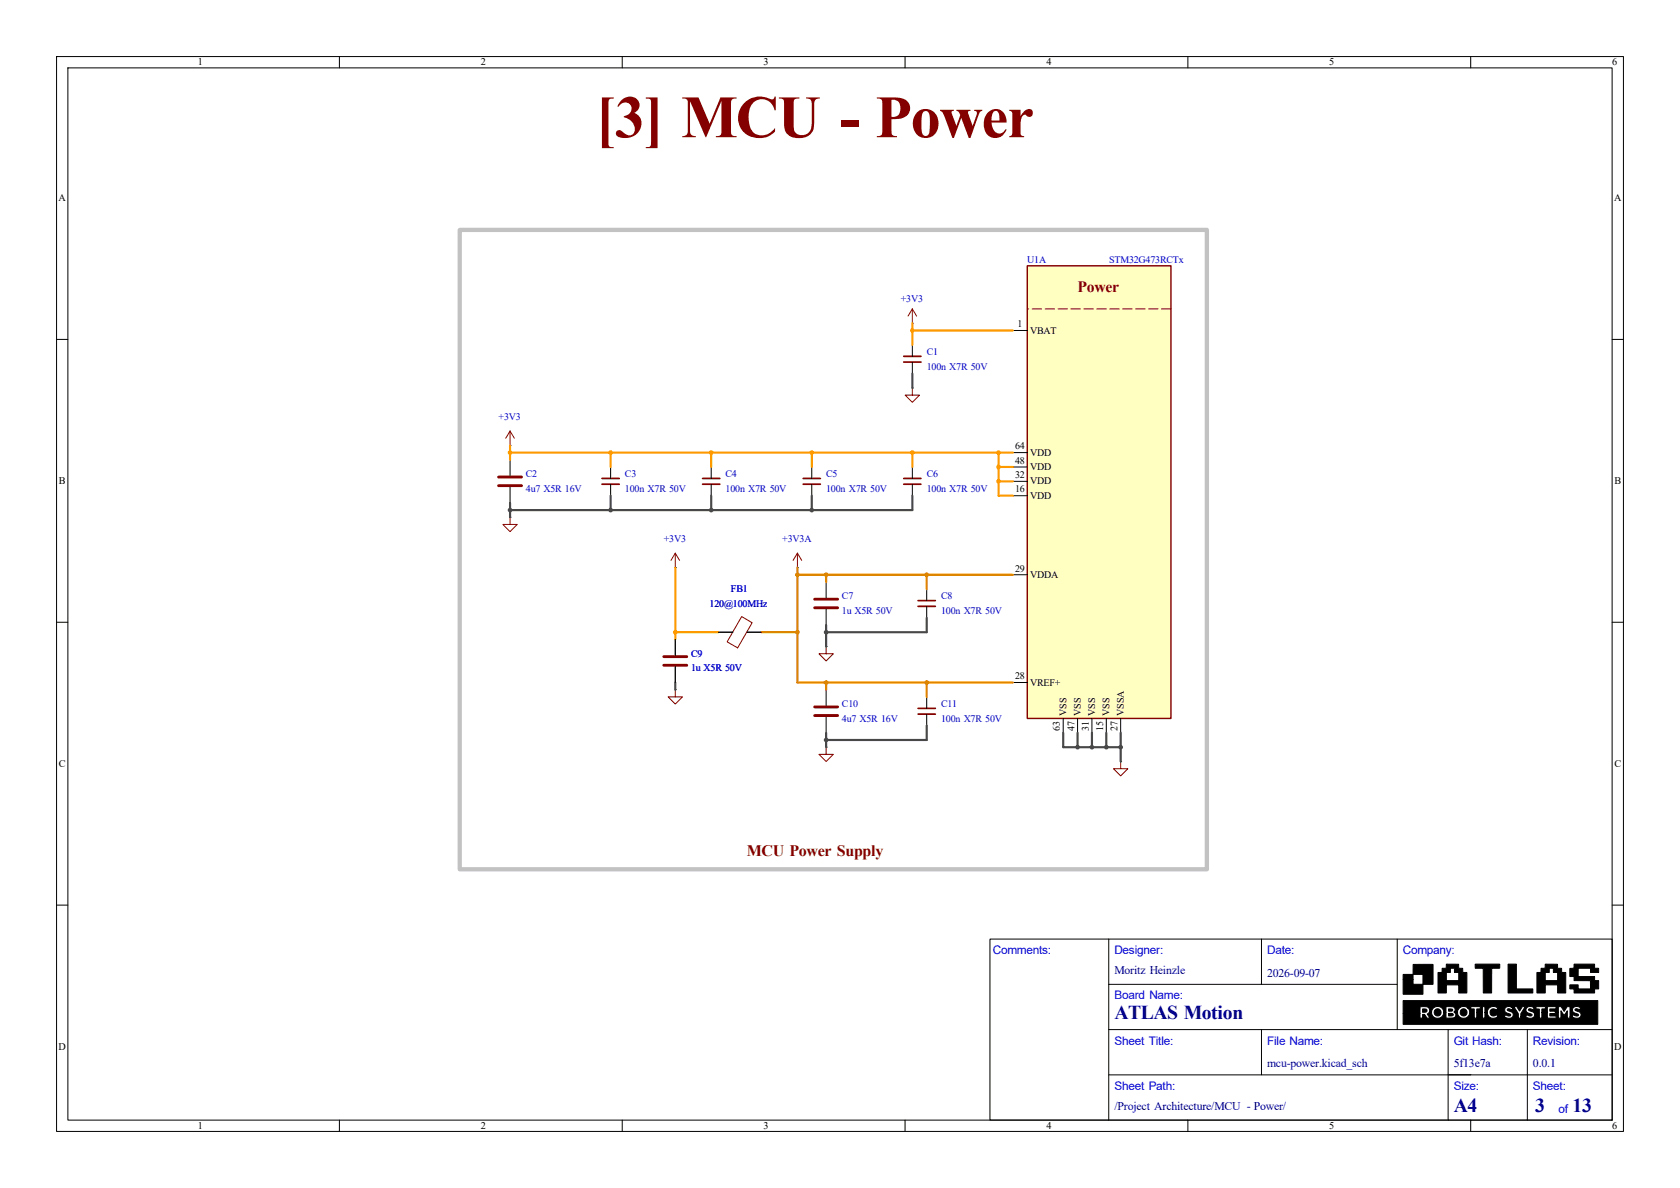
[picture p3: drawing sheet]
<svg xmlns="http://www.w3.org/2000/svg" width="297mm" height="210mm" viewBox="0 0 297 210" stroke-linecap="round" stroke-linejoin="round" font-family="sans-serif">
<g fill="none" stroke="#000" stroke-width=".18">
<path d="M10 10h277v190h-277zM12 12h273v186h-273zM60 10v2M110 10v2M160 10v2M210 10v2M260 10v2M161.3 57.2h.1M10 60h2M161.3 68.6h.1M285 60h2M10 110h2"/>
<path d="M146 102.9v2.8M146 107.7v2.8M285 110h2M146 121.9v2.8M146 126.7v2.8M163.8 123.2v2M163.8 126.2v2.1M10 160h2M175 166h110v32h-110zM196 174h51M196 166v32M223 166v8"/>
<path d="M247 166v16M285 160h2M60 198v2M110 198v2M160 198v2M196 190h89M196 182h89M210 198v2M223 182v8M256 182v16M260 198v2M270 182v16"/>
</g>
<g fill="#000" stroke="#000" stroke-width=".18">
<path d="M251.5 178.4h.5a.31 .31 0 0 1 .3 .4 .31 .31 0 0 1-.5 .1l-.3 .1zM248.1 172.3h1.7v-1.8h3.5v3.5h-1.7v1.8h-3.5v-2.7h1.7v.9h1.8v-1.7h-1.8v.8h-1.7zM256.1 178.4h.6l.1 .2-.7 .2zM256.1 179.1a.62 .62 0 0 1 .8 .3l-.1 .2h-.7zM254.2 171.9h1.5v1.4h2.2v-1.4h-.8v-.4a.3 .3 0 0 0 0-.3 .3 .3 0 0 0-.4 0h-.3v.7h-1.5l.1-.7h.7v-.8l2.2 .1v.7h.7v.7h.7v3.6h-1.4v-1.4h-2.2v1.4h-1.5zM260.8 170.4h4.3v.7l-1.4 .1v4.3h-1.5v-4.3h-1.4zM266.6 170.4h1.5v4.4h2.9v.7h-4.4zM271.7 171.9h1.5v1.4h2.2v-1.4h-.8v-.7h-.7v.7h-1.5v-.7h.8v-.8l2.2 .1v.7h.7v.7h.7v3.6h-1.4v-1.4h-2.2v1.4h-1.5zM277.5 171.2h.8v-.8h3.6v.8h.7v.7h-1.4v-.7h-2.2v1.4h2.9v.7h.7v1.5h-.7v.7h-3.6v-.7h-.8v-.7h1.5v.7h2.2v-1.4l-2.9-.1v-.7h-.8zM248.1 176.9h34.4v4.2h-34.4v-1.9h2.9l.1 .8h.4v-.7h.3l.5 .7h.2h.3l-.5-.7 .4-.4h.4v.2a1.08 1.08 0 0 0 1.1 .9 1.08 1.08 0 0 0 1-1h.4v1h.9a.59 .59 0 0 0 .8-.3 .59 .59 0 0 0-.3-.8h.7a1.07 1.07 0 0 0 1.4 1.1 1.07 1.07 0 0 0 .3-1.9h.6v.3h.6v1.6h.5v-1h1v1h.4v-1h.4a1.07 1.07 0 0 0 .7 1 1.07 1.07 0 0 0 1.2-.3h1.1l.1 .1a.82 .82 0 0 0 1 .2 .82 .82 0 0 0 .5-.9l-1-.6a.54 .54 0 0 1 .7 0l.3-.3-.4-.2h.6l.3 .6a1.37 1.37 0 0 1 .4 1.4h.5v-.3h.8a1 1 0 0 0 1.6-.2 .8 .8 0 0 0-.9-.8l-.2-.2 .1-.1 .2-.1 .5 .2 .2-.4h.3v.2l.6 .1v1.6h.5v-1h1v1h1.5v-.4h-1.1v-.4h1v-.2h.5v1h.5v-1.3l.5 .8 .6-.8v1.3h.5v-.3h.3a.88 .88 0 0 0 .9 .3 .88 .88 0 0 0 .7-.7 1.14 1.14 0 0 0-1-.7l-.1-.1a.54 .54 0 0 1 .8 0l.3-.3a.85 .85 0 0 0-1.5 .3 1.1 1.1 0 0 0 1 .8l.1 .1a.64 .64 0 0 1-.9 0l-.3 .3h-.3v-1.8h-.5l-.6 .9-.5-.9h-.5v1.1h-.5v-.2h-1v-.4h1.1v-.5h-1.5v1.1h-1v-.6h.6v-.5h-1.7v.2h-.3a.77 .77 0 0 0-1-.1 .77 .77 0 0 0-.3 .9l.9 .5a.52 .52 0 0 1-.8 0l-.3 .3h-.8v-.5l.7-1.2-.5-.1-.5 .8-.4-.8h-1.3a.64 .64 0 0 0-.9 .5 .64 .64 0 0 0 .7 .8l.4 .2a.39 .39 0 0 1-.3 .2 .39 .39 0 0 1-.4-.1l-.2-.1-.3 .3h-1.1l-.3-.3a.65 .65 0 0 1-.9-.1 .65 .65 0 0 1 0-.9 .65 .65 0 0 1 1 .1l.2-.3h-.1a1.08 1.08 0 0 0-1.1-.2 1.08 1.08 0 0 0-.7 1h-.4v-1.1h-.4v1.1h-1v-.6h.6v-.5h-1.7v.2h-.6a1.08 1.08 0 0 0-1.7 .8h-.6l.1-.2a.67 .67 0 0 0-.2-.7 .67 .67 0 0 0-.8 0l-.6-.1v1.1h-.4v-.2a1.09 1.09 0 0 0-1.1-.9 1.09 1.09 0 0 0-1 1h-.4v-.1a.82 .82 0 0 0-1.1-.8h-.6v1.2h-2.9z"/>
<circle cx="254.2" cy="179" r=".63"/>
<circle cx="258.8" cy="179" r=".63"/>
</g>
<path d="M144 105.9h4.1M144 107.4h4.1M144 125h4.1M144 126.5h4.1" fill="none" stroke="#840000" stroke-width=".51"/>
<path d="M161.3 54.6l-.8 1.3M161.3 54.6l.8 1.3M161.3 54.6v2.6M161.3 68.6v1.3h1.3l-1.3 1.2-1.3-1.2h1.3" fill="none" stroke="#840000" stroke-width=".18"/>
<path d="M162.3 125.2h3.1M162.3 126.2h3.1" fill="none" stroke="#840000" stroke-width=".3"/>
<path d="M181.6 47h25.4v80h-25.4z" fill="#ffffc2"/>
<path d="M181.6 47h25.4v80h-25.4z" fill="none" stroke="#840000" stroke-width=".25"/>
<path d="M207 54.6h-25.4" fill="none" stroke="#840000" stroke-width=".18" stroke-dasharray="1.7 .6"/>
<g fill="none" stroke="#000" stroke-width=".18">
<path d="M179.1 58.4h2.5M90.2 78.7h.1M161.3 61v2M161.3 64v2M90.2 91.4h.1M90.2 81.3v2.8M90.2 86.1v2.8M107.9 82.6v2M107.9 85.6v2M125.7 82.6v2M125.7 85.6v2M143.5 82.6v2"/>
<path d="M143.5 85.6v2M161.3 82.6v2M161.3 85.6v2M179.1 87.6h2.5M179.1 85.1h2.5M179.1 82.6h2.5M179.1 80h2.5M119.4 100.3h.1M119.4 113v2.8M119.4 117.9v2.8M127 111.8h2.5M132.1 111.8h2.5"/>
<path d="M141 100.3h.1M146 114.3h.1M163.8 104.1v2.1M163.8 107.2v2M179.1 101.6h2.5M119.4 121.9h.1M146 132.1h.1M179.1 120.7h2.5M188 127v2.5M190.5 127v2.5M193 127v2.5M195.6 127v2.5"/>
<path d="M198.1 134.6h.1M198.1 127v2.5"/>
</g>
<g fill="none" stroke="#840000" stroke-width=".18">
<path d="M90.2 76.2l-.8 1.3M90.2 76.2l.7 1.3M90.2 76.2v2.5M90.2 91.4v1.3h1.2l-1.2 1.3-1.3-1.3h1.3M119.4 97.8l-.8 1.3M119.4 97.8l.7 1.3M119.4 97.8v2.5M141 97.8l-.8 1.3M141 97.8l.7 1.3M141 97.8v2.5M129.5 111.8h.1M131.1 109l1.9 1.1-2.6 4.4-1.9-1z"/>
<path d="M132 111.8h.1M146 114.3v1.3h1.3l-1.3 1.2-1.2-1.2h1.2M119.4 121.9v1.3h1.2l-1.2 1.3-1.3-1.3h1.3M146 132.1v1.3h1.3l-1.3 1.2-1.2-1.2h1.2M198.1 134.6v1.3h1.3l-1.3 1.3-1.3-1.3h1.3"/>
</g>
<path d="M159.8 63h3M159.8 64h3M106.4 84.6h3.1M106.4 85.6h3.1M124.2 84.6h3.1M124.2 85.6h3.1M142 84.6h3M142 85.6h3M159.8 84.6h3M159.8 85.6h3M162.3 106.2h3.1M162.3 107.2h3.1" fill="none" stroke="#840000" stroke-width=".3"/>
<path d="M88.1 84.3h4.1M88.1 85.9h4.1M117.3 116.1h4.1M117.3 117.6h4.1" fill="none" stroke="#840000" stroke-width=".51"/>
<g fill="none" stroke="#484848" stroke-width=".38">
<path d="M161.3 66v2.6M90.2 88.9v2.5M107.9 87.6v2.6M125.7 87.6v2.6M143.5 87.6v2.6M161.3 87.6v2.6h-71.1M146 110.5v3.8M163.8 109.2v2.6h-17.8M119.4 120.7v1.2M146 129.5v2.6M163.8 128.3v2.5h-17.8M188 129.5v2.6h10.1"/>
<path d="M190.5 129.5v2.6M193 129.5v2.6M195.6 129.5v2.6M198.1 129.5v5.1"/>
</g>
<path d="M134.6 111.8h6.4M141 101.6h38.1M141 100.3v20.4h38.1M146 101.6v1.3M163.8 101.6v2.5M146 120.7v1.2M163.8 120.7v2.5" fill="none" stroke="#dd8500" stroke-width=".38"/>
<g fill="none" stroke="#f90" stroke-width=".38">
<path d="M161.3 57.2v3.8M161.3 58.4h17.8M90.2 78.7v2.6M90.2 80h88.9M107.9 80v2.6M125.7 80v2.6M143.5 80v2.6M161.3 80v2.6M176.5 80v7.6h2.6M176.5 85.1h2.6M176.5 82.6h2.6M119.4 100.3v12.7"/>
<path d="M119.4 111.8h7.6"/>
</g>
<path d="M81.3 40.6h132.1v113.1h-132.1z" fill="none" stroke="#c2c2c2" stroke-width=".76"/>
<g fill="#484848" stroke="#484848" stroke-width=".18">
<circle cx="146" cy="130.8" r=".32"/>
<circle cx="90.2" cy="90.2" r=".32"/>
<circle cx="107.9" cy="90.2" r=".32"/>
<circle cx="198.1" cy="132.1" r=".32"/>
<circle cx="125.7" cy="90.2" r=".32"/>
<circle cx="193" cy="132.1" r=".32"/>
<circle cx="146" cy="111.8" r=".32"/>
<circle cx="143.5" cy="90.2" r=".32"/>
<circle cx="190.5" cy="132.1" r=".32"/>
<circle cx="195.6" cy="132.1" r=".32"/>
</g>
<g fill="#f90" stroke="#f90" stroke-width=".18">
<circle cx="107.9" cy="80" r=".32"/>
<circle cx="119.4" cy="111.8" r=".32"/>
<circle cx="125.7" cy="80" r=".32"/>
<circle cx="90.2" cy="80" r=".32"/>
<circle cx="143.5" cy="80" r=".32"/>
<circle cx="176.5" cy="80" r=".32"/>
<circle cx="161.3" cy="58.4" r=".32"/>
<circle cx="161.3" cy="80" r=".32"/>
<circle cx="176.5" cy="82.6" r=".32"/>
<circle cx="176.5" cy="85.1" r=".32"/>
</g>
<g fill="#dd8500" stroke="#dd8500" stroke-width=".18">
<circle cx="163.8" cy="101.6" r=".32"/>
<circle cx="141" cy="101.6" r=".32"/>
<circle cx="141" cy="111.8" r=".32"/>
<circle cx="146" cy="101.6" r=".32"/>
<circle cx="146" cy="120.7" r=".32"/>
<circle cx="163.8" cy="120.7" r=".32"/>
</g>
<text font-size="10.6" fill="#840000" x="105.3" y="24.3">[3] MCU - Power</text>
<g font-size="3.5" fill="#00007f">
<text x="197" y="180.1">ATLAS Motion</text>
<text x="257" y="196.6">A4</text>
<text x="271.4" y="196.6">3</text>
<text x="278" y="196.6">13</text>
</g>
<g font-size="2.8" fill="#840000">
<text x="190.5" y="51.7">Power</text>
<text x="132.1" y="151.3">MCU Power Supply</text>
</g>
<g font-size="2.1" fill="#00f">
<text x="175.5" y="168.7">Comments:</text>
<text x="197" y="168.7">Designer:</text>
<text x="224" y="168.7">Date:</text>
<text x="248" y="168.7">Company:</text>
<text x="197" y="176.7">Board Name:</text>
<text x="197" y="184.7">Sheet Title:</text>
<text x="224" y="184.7">File Name:</text>
<text x="257" y="184.7">Git Hash:</text>
<text x="271" y="184.7">Revision:</text>
<text x="197" y="192.7">Sheet Path:</text>
<text x="257" y="192.7">Size:</text>
<text x="271" y="192.7">Sheet:</text>
<text x="275.5" y="196.7">of</text>
</g>
<g font-size="2.1" fill="#00007f">
<text x="197" y="172.2">Moritz Heinzle</text>
<text x="224" y="172.7">2026-09-07</text>
<text x="224" y="188.7">mcu-power.kicad_sch</text>
<text x="257" y="188.7">5f13e7a</text>
<text x="271" y="188.7">0.0.1</text>
<text x="197" y="196.2">/Project Architecture/MCU - Power/</text>
</g>
<g font-size="1.8">
<text x="35" y="11.6">1</text>
<text x="85" y="11.6">2</text>
<text x="135" y="11.6">3</text>
<text x="185" y="11.6">4</text>
<text x="235" y="11.6">5</text>
<text x="285" y="11.6">6</text>
<text x="10.3" y="35.6">A</text>
<text x="285.3" y="35.6">A</text>
<text x="179.9" y="57.8">1</text>
<text x="182.1" y="59">VBAT</text>
<text x="179.5" y="82">48</text>
<text x="179.5" y="79.4">64</text>
<text x="182.1" y="83.1">VDD</text>
<text x="182.1" y="80.6">VDD</text>
<text x="10.4" y="85.6">B</text>
<text x="179.5" y="87.1">16</text>
<text x="179.5" y="84.5">32</text>
<text x="182.1" y="88.2">VDD</text>
<text x="182.1" y="85.6">VDD</text>
<text x="285.4" y="85.6">B</text>
<text x="179.5" y="101">29</text>
<text x="182.1" y="102.2">VDDA</text>
<text x="179.5" y="120.1">28</text>
<text x="182.1" y="121.2">VREF+</text>
<text x="187.4" y="129.2" transform="rotate(-90 187.4 129.2)">63</text>
<text x="188.5" y="126.5" transform="rotate(-90 188.5 126.5)">VSS</text>
<text x="189.9" y="129.2" transform="rotate(-90 189.9 129.2)">47</text>
<text x="191.1" y="126.5" transform="rotate(-90 191.1 126.5)">VSS</text>
<text x="192.5" y="129.2" transform="rotate(-90 192.5 129.2)">31</text>
<text x="193.6" y="126.5" transform="rotate(-90 193.6 126.5)">VSS</text>
<text x="195" y="129.2" transform="rotate(-90 195 129.2)">15</text>
<text x="196.1" y="126.5" transform="rotate(-90 196.1 126.5)">VSS</text>
<text x="197.5" y="129.2" transform="rotate(-90 197.5 129.2)">27</text>
<text x="198.7" y="126.5" transform="rotate(-90 198.7 126.5)">VSSA</text>
<text x="10.4" y="135.6">C</text>
<text x="285.4" y="135.6">C</text>
<text x="10.3" y="185.6">D</text>
<text x="285.3" y="185.6">D</text>
<text x="35" y="199.6">1</text>
<text x="85" y="199.6">2</text>
<text x="135" y="199.6">3</text>
<text x="185" y="199.6">4</text>
<text x="235" y="199.6">5</text>
<text x="285" y="199.6">6</text>
</g>
<g font-size="1.8" fill="#0000c2">
<text x="181.6" y="46.5">U1A</text>
<text x="196.1" y="46.5">STM32G473RCTx</text>
<text x="159.3" y="53.4">+3V3</text>
<text x="163.8" y="62.8">C1</text>
<text x="163.8" y="65.3">100n X7R 50V</text>
<text x="88.1" y="74.2">+3V3</text>
<text x="93" y="84.4">C2</text>
<text x="93" y="86.9">4u7 X5R 16V</text>
<text x="110.5" y="84.4">C3</text>
<text x="110.5" y="86.9">100n X7R 50V</text>
<text x="128.3" y="84.4">C4</text>
<text x="128.3" y="86.9">100n X7R 50V</text>
<text x="146" y="84.4">C5</text>
<text x="146" y="86.9">100n X7R 50V</text>
<text x="163.8" y="84.4">C6</text>
<text x="163.8" y="86.9">100n X7R 50V</text>
<text x="117.3" y="95.8">+3V3</text>
<text x="138.3" y="95.8">+3V3A</text>
<text x="125.4" y="107.2">120@100MHz</text>
<text x="129.2" y="104.7">FB1</text>
<text x="148.8" y="106">C7</text>
<text x="166.4" y="106">C8</text>
<text x="148.8" y="108.5">1u X5R 50V</text>
<text x="166.4" y="108.5">100n X7R 50V</text>
<text x="122.2" y="116.1">C9</text>
<text x="122.2" y="118.7">1u X5R 50V</text>
<text x="148.8" y="125">C10</text>
<text x="166.4" y="125">C11</text>
<text x="148.8" y="127.6">4u7 X5R 16V</text>
<text x="166.4" y="127.6">100n X7R 50V</text>
</g>
</svg>
